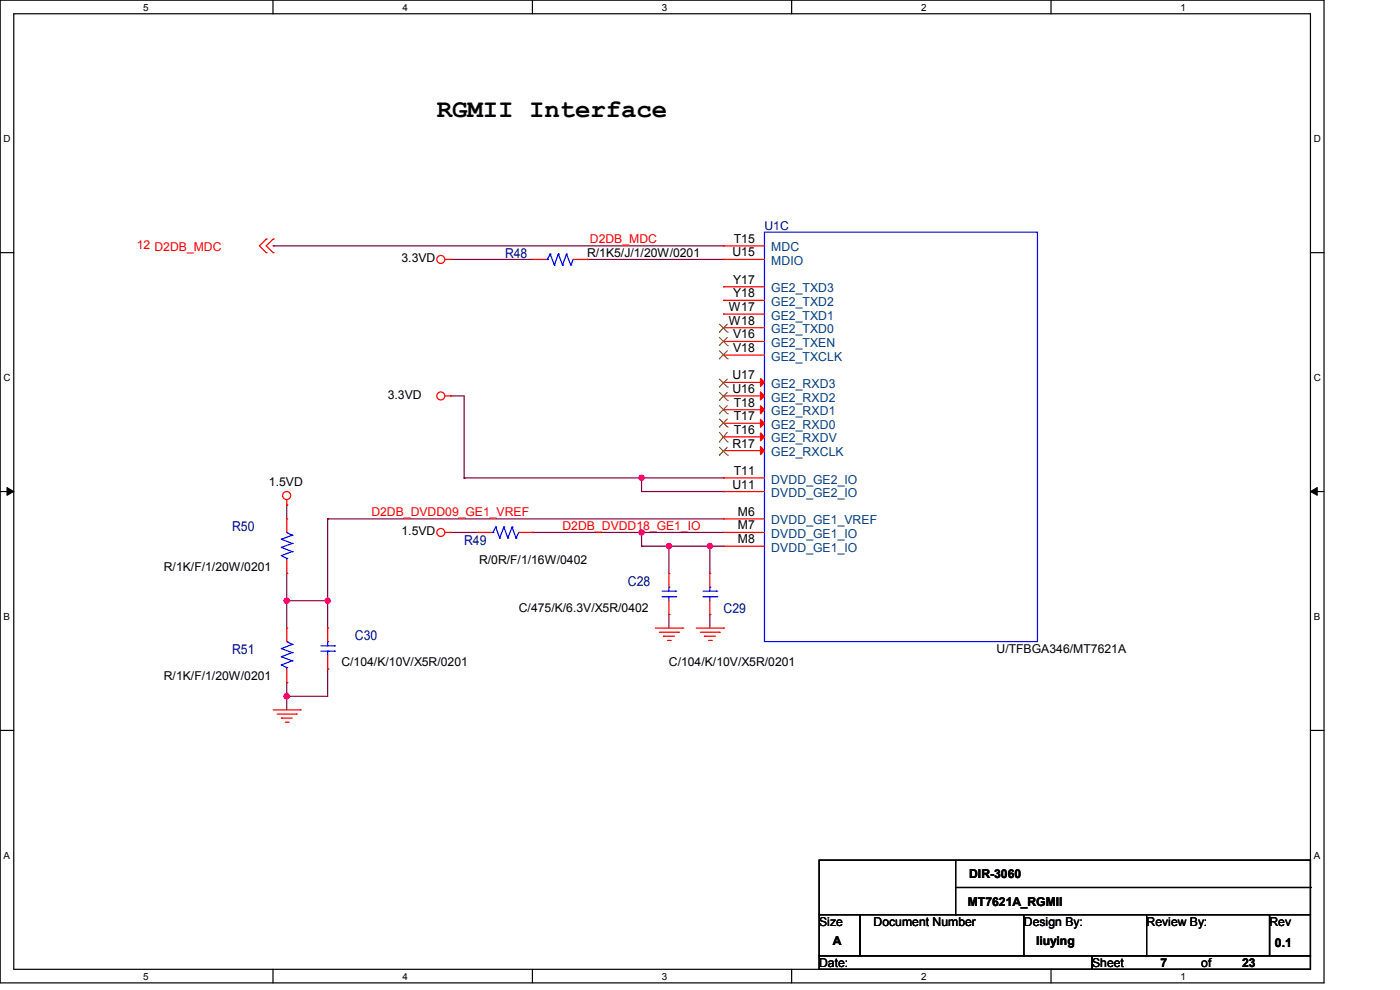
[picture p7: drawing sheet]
<svg xmlns="http://www.w3.org/2000/svg" width="297mm" height="210mm" viewBox="0 0 297 210" stroke-linecap="round" stroke-linejoin="round" font-family="sans-serif">
<path d="M0 0h280.9v208.5h-280.9zM2.9 2.9h275.1v202.7h-275.1z" fill="none" stroke="#000" stroke-width=".25"/>
<g fill="#fff">
<path d="M30.4 .3h1.1v2.4h-1.1z"/>
<path d="M30.4 205.9h1.1v2.3h-1.1z"/>
</g>
<path d="M57.9 0v2.9M57.9 205.6v2.9" fill="none" stroke="#000" stroke-width=".25"/>
<g fill="#fff">
<path d="M85.4 .3h1.1v2.4h-1.1z"/>
<path d="M85.4 205.9h1.1v2.3h-1.1z"/>
</g>
<path d="M112.9 0v2.9M112.9 205.6v2.9" fill="none" stroke="#000" stroke-width=".25"/>
<g fill="#fff">
<path d="M140.4 .3h1.2v2.4h-1.2z"/>
<path d="M140.4 205.9h1.2v2.3h-1.2z"/>
</g>
<path d="M167.9 0v2.9M167.9 205.6v2.9" fill="none" stroke="#000" stroke-width=".25"/>
<g fill="#fff">
<path d="M195.4 .3h1.2v2.4h-1.2z"/>
<path d="M195.4 205.9h1.2v2.3h-1.2z"/>
</g>
<path d="M223 0v2.9M223 205.6v2.9" fill="none" stroke="#000" stroke-width=".25"/>
<g fill="#fff">
<path d="M250.4 .3h1.2v2.4h-1.2z"/>
<path d="M250.4 205.9h1.2v2.3h-1.2z"/>
<path d="M.8 28.2h1.4v2.4h-1.4z"/>
<path d="M278.7 28.2h1.5v2.4h-1.5z"/>
<path d="M.8 78.9h1.4v2.3h-1.4z"/>
<path d="M278.7 78.9h1.5v2.3h-1.5z"/>
</g>
<path d="M0 53.6h2.9M278 53.6h2.9" fill="none" stroke="#000" stroke-width=".25"/>
<g fill="#fff">
<path d="M.8 129.6h1.3v2.3h-1.3z"/>
<path d="M278.7 129.6h1.4v2.3h-1.4z"/>
</g>
<path d="M0 104.3h2.9M278 104.3h2.9" fill="none" stroke="#000" stroke-width=".25"/>
<path d="M1.5 103.4l1.4 .9-1.4 .8zM278 104.3l1.4-.9v1.7z" fill="#000" stroke="#000" stroke-width=".21"/>
<g fill="#fff">
<path d="M.8 180.3h1.3v2.3h-1.3z"/>
<path d="M278.7 180.3h1.4v2.3h-1.4z"/>
</g>
<g fill="none" stroke="#000" stroke-width=".25">
<path d="M0 154.9h2.9M278 154.9h2.9M173.8 182.5h104.2v11.5h-104.2zM173.8 194h8.7v8.7h-8.7zM182.5 194h86.8v8.7h-86.8zM202.7 194h.1M202.7 182.5v11.5M202.7 188.3h75.3M217.2 194v8.7M243.2 194v8.7M269.3 194h8.7v8.7h-8.7zM278 188.3h.1"/>
<path d="M173.8 202.7h57.9v2.9h-57.9zM217.2 202.7h.1M231.7 202.7h46.3v2.9h-46.3zM243.2 202.7h.1"/>
</g>
<g fill="none" stroke="#800040" stroke-width=".25">
<path d="M58 52.2h.1M58 52.2h95.5M95.6 55h.1M95.6 55h17.3M124.5 55h.1M124.5 55h29M95.6 84h.1M95.6 84h2.9v17.4M60.8 107.1h.1M60.8 107.1v3M69.5 110.1h.1M69.5 110.1v23.1"/>
<path d="M69.5 110.1h84M95.6 112.9h.1M95.6 112.9h5.8M98.5 101.4h.1M98.5 101.4h55M112.9 112.9h.1M112.9 112.9h40.6M136.1 101.4h.1M136.1 115.9h.1M136.1 112.9h.1M136.1 115.9h17.4M136.1 101.4v2.9h17.4"/>
<path d="M136.1 112.9v3M141.9 115.9h.1M141.9 115.9v5.7M150.6 115.9h.1M150.6 115.9v5.7M153.5 101.4h.1M153.5 104.3h.1M60.8 127.4h.1M60.8 121.6h.1M60.8 121.6v11.6M60.8 127.4h8.7M69.5 127.4h.1"/>
<path d="M141.9 130.3h.1M141.9 130.3v2.9M150.6 130.3h.1M150.6 130.3v2.9M60.8 147.7h.1M60.8 144.8h.1M60.8 144.8v5.8M69.5 141.9h.1M69.5 141.9v5.8h-8.7"/>
</g>
<g fill="#f0f" stroke="#f0f" stroke-width=".25">
<circle cx="69.5" cy="127.4" r=".55"/>
<circle cx="60.8" cy="127.4" r=".56"/>
<circle cx="60.8" cy="147.7" r=".57"/>
<circle cx="136.1" cy="112.9" r=".55"/>
<circle cx="150.6" cy="115.8" r=".55"/>
<circle cx="141.9" cy="115.8" r=".55"/>
<circle cx="136.1" cy="101.3" r=".55"/>
</g>
<g fill="none" stroke="#f00" stroke-width=".25">
<path d="M56.5 50.7h.1M56.5 53.6h.1M56.5 50.7l-1.5 1.5 1.5 1.4M58 50.7h.1M58 53.6h.1M58 50.7l-1.5 1.5 1.5 1.4M94.4 55h1.2M95.6 55h.1M112.9 55h.1M112.9 55h3M121.6 55h2.9M124.5 55h.1"/>
<path d="M153.5 55h.1M153.5 52.2h.1M153.5 55h8.7M153.5 52.2h8.7M153.5 75.3h.1M153.5 72.4h.1M153.5 69.5h.1M153.5 66.6h.1M153.5 63.7h.1M153.5 60.8h.1M153.5 75.3h8.7M153.5 72.4h8.7"/>
<path d="M153.5 69.5h8.7M153.5 66.6h8.7M153.5 63.7h8.7M153.5 60.8h8.7M94.4 84h1.2M95.6 84h.1M153.5 95.6h.1M153.5 92.7h.1M153.5 89.8h.1M153.5 86.9h.1M153.5 84h.1M153.5 81.1h.1"/>
<path d="M153.5 84h8.7M153.5 95.6h8.7M153.5 92.7h8.7M153.5 89.8h8.7M153.5 86.9h8.7M153.5 81.1h8.7M60.8 107.1h.1M60.8 110.1h.1M60.8 106v1.1M60.8 110.1v2.8M60.8 118.7v2.9M94.4 112.9h1.2"/>
<path d="M95.6 112.9h.1M101.4 112.9h.1M101.4 112.9h2.9M110.1 112.9h2.8M112.9 112.9h.1M153.5 101.4h.1M153.5 104.3h.1M153.5 110.1h.1M153.5 115.9h.1M153.5 112.9h.1M153.5 112.9h8.7M153.5 101.4h8.7"/>
<path d="M153.5 104.3h8.7M153.5 110.1h8.7M153.5 115.9h8.7M60.8 133.2h.1M60.8 121.6h.1M60.8 133.2v2.9M69.5 133.2h.1M69.5 133.2v2.9M69.5 139v2.9M139 133.2h5.8M139.9 134.1h4M140.8 135h.1"/>
<path d="M140.8 135h2.3M141.6 135.8h.6M141.9 130.3h.1M141.9 121.6h.1M141.9 121.6v2.9M141.9 127.4v2.9M142.2 135.8h.1M143.9 134.1h.1M144.8 133.2h.1M147.7 133.2h5.8M148.6 134.1h4M149.4 135h.1"/>
<path d="M149.4 135h2.4M150.3 135.8h.6M150.6 130.3h.1M150.6 121.6h.1M150.6 121.6v2.9M150.6 127.4v2.9M150.9 135.8h.1M152.6 134.1h.1M153.5 133.2h.1M58 150.6h5.7M58.8 151.5h4.1M59.7 152.3h.1"/>
<path d="M59.7 152.3h2.3M60.5 153.2h.6M60.8 144.8h.1M60.8 141.9v2.9M61.1 153.2h.1M62.9 151.5h.1M63.7 150.6h.1M69.5 141.9h.1"/>
<circle cx="93.5" cy="55" r=".85"/>
<circle cx="93.5" cy="84" r=".85"/>
<circle cx="60.8" cy="105.1" r=".86"/>
<circle cx="93.5" cy="112.9" r=".85"/>
</g>
<g fill="none" stroke="#00f" stroke-width=".25">
<path d="M115.9 55h.2M116.1 55h.1M116.7 53.9h.1M116.7 53.9l-.6 1.1M116.7 53.9l.9 2.3M117.6 56.2h.1M118.4 53.9h.1M118.4 53.9l-.8 2.3M118.4 53.9l.9 2.3M119.3 56.2h.1M120.2 53.9h.1M120.2 53.9l-.9 2.3"/>
<path d="M120.2 53.9l.9 2.3M121.1 56.2h.1M121.6 55h.1M121.6 55l-.5 1.2M162.2 49.2h57.9v86.9h-57.9zM59.7 117.9h.1M59.7 116.1h.1M59.7 114.4h.1M59.7 117.9l1.1 .5M59.7 116.1l2.3 .9M59.7 114.4l2.3 .9M60.8 112.9h.1"/>
<path d="M60.8 118.4h.1M60.8 118.4v.3M60.8 112.9l1.2 .6M62 117h.1M62 115.3h.1M62 113.5h.1M62 117l-2.3 .9M62 115.3l-2.3 .8M62 113.5l-2.3 .9M104.3 112.9h.3M104.6 112.9h.1M105.2 111.8h.1"/>
<path d="M105.2 111.8l-.6 1.1M105.2 111.8l.8 2.3M106 114.1h.1M106.9 111.8h.1M106.9 111.8l-.9 2.3M106.9 111.8l.8 2.3M107.7 114.1h.1M108.6 111.8h.1M108.6 111.8l-.9 2.3M108.6 111.8l.9 2.3M109.5 114.1h.1M110.1 112.9h.1"/>
<path d="M110.1 112.9l-.6 1.2M59.7 139.3h.1M59.7 137.6h.1M59.7 139.3l2.3 .9M59.7 137.6l2.3 .8M60.8 136.1h.1M60.8 136.1l1.2 .6M62 138.4h.1M62 136.7h.1M62 138.4l-2.3 .9M62 136.7l-2.3 .9M68.1 138.1h2.9"/>
<path d="M68.1 137h2.9M69.5 136.1h.1M69.5 138.1h.1M69.5 136.1v.9M69.5 138.1v.9M71 138.1h.1M71 137h.1M140.5 126.6h2.8M140.5 125.4h2.8M141.9 124.5h.1M141.9 126.6h.1M141.9 124.5v.9"/>
<path d="M141.9 126.6v.8M143.3 126.6h.1M143.3 125.4h.1M149.1 126.6h3M149.1 125.4h3M150.6 124.5h.1M150.6 126.6h.1M150.6 124.5v.9M150.6 126.6v.8M152.1 126.6h.1M152.1 125.4h.1M59.7 141.1h.1"/>
<path d="M59.7 141.1l1.1 .5M60.8 141.6h.1M60.8 141.6v.3M62 140.2h.1M62 140.2l-2.3 .9"/>
</g>
<g fill="#f00" stroke="#f00" stroke-width=".25">
<path d="M161.3 94.7l.9 .9-.9 .8z"/>
<path d="M161.3 91.8l.9 .9-.9 .8z"/>
<path d="M161.3 88.9l.9 .9-.9 .8z"/>
<path d="M161.3 86.1l.9 .8-.9 .9z"/>
<path d="M161.3 83.1l.9 .9-.9 .8z"/>
<path d="M161.3 80.3l.9 .8-.9 .9z"/>
</g>
<g fill="none" stroke="#804000" stroke-width=".21">
<path d="M152.6 76.1h.1M152.6 73.3h.1M152.6 70.5h.1M152.6 74.4l1.7 1.7M152.6 71.5l1.7 1.8M152.6 68.7l1.7 1.8M154.3 76.1h.1M154.3 73.3h.1M154.3 70.5h.1M154.3 74.4l-1.7 1.7M154.3 71.5l-1.7 1.8M154.3 68.7l-1.7 1.8"/>
<path d="M152.6 96.6h.1M152.6 93.8h.1M152.6 90.6h.1M152.6 87.8h.1M152.6 84.9h.1M152.6 82.1h.1M152.6 94.8l1.7 1.8M152.6 91.6l1.7 2.2M152.6 88.8l1.7 1.8M152.6 86l1.7 1.8M152.6 83.2l1.7 1.7M152.6 80.4l1.7 1.7"/>
<path d="M154.3 96.6h.1M154.3 93.8h.1M154.3 90.6h.1M154.3 87.8h.1M154.3 84.9h.1M154.3 82.1h.1M154.3 94.8l-1.7 1.8M154.3 91.6l-1.7 2.2M154.3 88.8l-1.7 1.8M154.3 86l-1.7 1.8M154.3 83.2l-1.7 1.7M154.3 80.4l-1.7 1.7"/>
</g>
<text font-size="5.5" x="92.7" y="24.9">RGMII Interface</text>
<g font-size="2.9" fill="#000080">
<text x="107.1" y="54.7">R48</text>
<text x="49.2" y="112.6">R50</text>
<text x="98.5" y="115.5">R49</text>
<text x="133.2" y="124.2">C28</text>
<text x="153.5" y="130">C29</text>
<text x="75.3" y="135.8">C30</text>
<text x="49.2" y="138.7">R51</text>
</g>
<g font-size="2.6" fill="#f00">
<text x="29" y="52.7">12 D2DB_MDC</text>
<text x="125.1" y="51.6">D2DB_MDC</text>
<text x="78.8" y="109.5">D2DB_DVDD09_GE1_VREF</text>
<text x="119.3" y="112.4">D2DB_DVDD18_GE1_IO</text>
</g>
<g font-size="2.6">
<text x="155.7" y="51.5">T15</text>
<text x="85.2" y="55.6">3.3VD</text>
<text x="124.5" y="54.5">R/1K5/J/1/20W/0201</text>
<text x="155.4" y="54.4">U15</text>
<text x="154.6" y="66">W17</text>
<text x="155.6" y="63.1">Y18</text>
<text x="155.6" y="60.2">Y17</text>
<text x="154.6" y="68.9">W18</text>
<text x="155.5" y="71.8">V16</text>
<text x="155.5" y="74.7">V18</text>
<text x="155.4" y="83.4">U16</text>
<text x="155.4" y="80.5">U17</text>
<text x="82.3" y="84.6">3.3VD</text>
<text x="155.7" y="89.2">T17</text>
<text x="155.7" y="86.3">T18</text>
<text x="155.4" y="95">R17</text>
<text x="155.7" y="92">T16</text>
<text x="155.7" y="100.8">T11</text>
<text x="57.1" y="103.1">1.5VD</text>
<text x="155.4" y="103.6">U11</text>
<text x="85.2" y="113.5">1.5VD</text>
<text x="156.5" y="109.4">M6</text>
<text x="156.5" y="112.3">M7</text>
<text x="101.6" y="119.6">R/0R/F/1/16W/0402</text>
<text x="156.5" y="115.2">M8</text>
<text x="34.8" y="121.1">R/1K/F/1/20W/0201</text>
<text x="110.1" y="129.8">C/475/K/6.3V/X5R/0402</text>
<text x="72.4" y="141.4">C/104/K/10V/X5R/0201</text>
<text x="141.9" y="141.4">C/104/K/10V/X5R/0201</text>
<text x="211.4" y="138.4">U/TFBGA346/MT7621A</text>
<text x="34.8" y="144.2">R/1K/F/1/20W/0201</text>
<text x="205.6" y="186.3">DIR-3060</text>
<text x="173.8" y="196.3">Size</text>
<text x="185.3" y="196.3">Document Number</text>
<text x="205.3" y="192.1">MT7621A_RGMII</text>
<text x="217.2" y="196.3">Design By:</text>
<text x="243.2" y="196.3">Review By:</text>
<text x="269.3" y="196.3">Rev</text>
<text x="176.7" y="200.5">A</text>
<text x="219.8" y="200.5">liuying</text>
<text x="270.5" y="200.8">0.1</text>
<text x="173.8" y="205.1">Date:</text>
<text x="231.7" y="205.1">Sheet</text>
<text x="246.2" y="205.1">7</text>
<text x="254.8" y="205.1">of</text>
<text x="263.5" y="205.1">23</text>
</g>
<text font-size="2.6" fill="#000080" x="162.2" y="48.7">U1C</text>
<g font-size="2.6" fill="#004080">
<text x="163.6" y="53.3">MDC</text>
<text x="163.6" y="56.2">MDIO</text>
<text x="163.6" y="64.9">GE2_TXD2</text>
<text x="163.6" y="62">GE2_TXD3</text>
<text x="163.6" y="70.7">GE2_TXD0</text>
<text x="163.6" y="67.8">GE2_TXD1</text>
<text x="163.6" y="76.5">GE2_TXCLK</text>
<text x="163.6" y="73.6">GE2_TXEN</text>
<text x="163.6" y="82.3">GE2_RXD3</text>
<text x="163.6" y="88.1">GE2_RXD1</text>
<text x="163.6" y="85.2">GE2_RXD2</text>
<text x="163.6" y="93.9">GE2_RXDV</text>
<text x="163.6" y="91">GE2_RXD0</text>
<text x="163.6" y="96.8">GE2_RXCLK</text>
<text x="163.6" y="102.6">DVDD_GE2_IO</text>
<text x="163.6" y="105.5">DVDD_GE2_IO</text>
<text x="163.6" y="111.3">DVDD_GE1_VREF</text>
<text x="163.6" y="117.1">DVDD_GE1_IO</text>
<text x="163.6" y="114.1">DVDD_GE1_IO</text>
</g>
<g font-size="2.1">
<text x="30.4" y="2.2">5</text>
<text x="85.4" y="2.2">4</text>
<text x="140.4" y="2.2">3</text>
<text x="195.4" y="2.2">2</text>
<text x="250.5" y="2.2">1</text>
<text x=".8" y="30.1">D</text>
<text x="278.7" y="30.1">D</text>
<text x=".8" y="80.8">C</text>
<text x="278.7" y="80.8">C</text>
<text x=".8" y="131.5">B</text>
<text x="278.7" y="131.5">B</text>
<text x=".8" y="182.2">A</text>
<text x="278.7" y="182.2">A</text>
<text x="30.4" y="207.8">5</text>
<text x="85.4" y="207.8">4</text>
<text x="140.4" y="207.8">3</text>
<text x="195.4" y="207.8">2</text>
<text x="250.5" y="207.8">1</text>
</g>
</svg>
